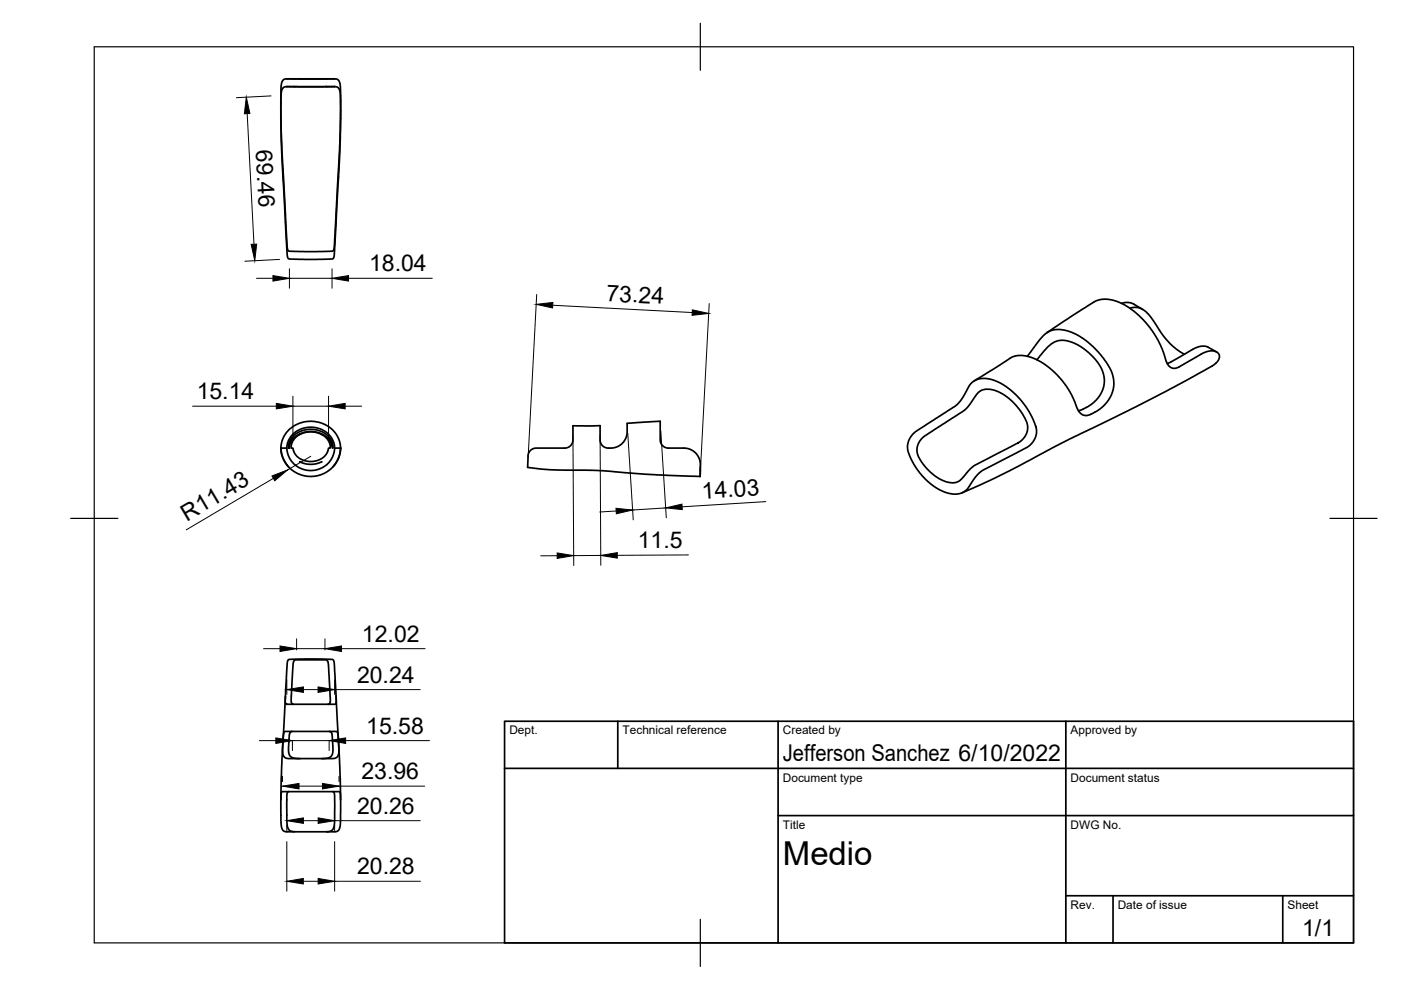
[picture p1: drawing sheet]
<svg xmlns="http://www.w3.org/2000/svg" width="297mm" height="210mm" viewBox="0 0 297 210" stroke-linecap="round" stroke-linejoin="round" font-family="sans-serif">
<!-- layer: Visible -->
<g fill="none" stroke="#000" stroke-width=".36">
<path d="M60.8 16.7h1.7M60.8 18.4h1.7M60.8 16.7l-.8 .2-.3 .9-.2 5.7 .3 8.4 1.1 20.6 .1 .4 .3 .3 3.2 .2 5.9-.1 .3-.2 .1-.3 1.2-20.9 .2-8.4-.1-5.7-.4-.9-.7-.2M60.8 16.7h10.2M60.8 18.4l-.8 .2-.3 .8-.2 5.7 .3 8.5 1.1 20.6 .1 .4 .3 .3 3.2 .1 5.9-.1 .3-.1 .1-.4 1.2-20.8 .2-8.5-.1-5.7-.4-.8-.7-.2M60.8 18.4h10.2M62.5 16.7h.1M62.5 18.4h.1M62.5 16.7h6.8M62.5 18.4h6.8M69.3 16.7h.1M69.3 18.4h.1"/>
<path d="M69.3 16.7h1.7M69.3 18.4h1.7M217.8 75.5l2.6-3.4 1.1-1.2 1.4-.8 1.9-.2 1.2 .2 1.5 .5 2.8 1.6 2.4 2.3 2.3 3a6.7 6.7 0 0 1-2.9 9.9l-1.2 .6-.6 .1-.6-.1-.5-.3-.7-.8-1.1-2.9-.8-1.3-2.4-3.1-3-2.5-1.5-.9-1.5-.6-2.2-.2-1.4 .3-8 5.1M219.8 76.3l1.7-2 1.3-1.3 .9-.5 1.2-.3 1.6 .1 2.2 .9 1.8 1.3 1.7 1.6 1.2 1.8 .5 1.3 .2 1.3-.2 1.7-.7 1.6-1.3 1.5-1.3 .9-2 .9M222 70.5l10.2-6.6 1.3-.4h1.5l2.1 .5 1.8 .9 1.7 1.2 2.2 2.2 1.4 1.7 1.2 2 1.1 2.2 .9 2.8 .8 .9 .6 .2 .9-.2 5.2-3 1-.4 1.3-.1 .8 .3a1.4 1.4 0 0 1-.3 2.4 329.3 329.3 0 0 1-28.5 14.8l-5.3 2.7-9.8 5.2-10.1 4.7M237.8 64.3l.9-.2 1.1 .1 2.5 1.4M239.6 65.4l.9-.2 1 .1 1.4 .8 1 1 2.5 3.8 1.1 1.3 1.8 1.7 1.8 1.2M258 74.6l-2.1-1.1-.7-.1-.9 .1-1.1 .4-5 2.9-.7 .3M59.5 95l.1 1.1 .4 1.1 1.2 1.8M59.6 95h1.2l.1 1 .5 1.1 1.2 1.5 1.7 .9 1.5 .3 1.7-.3 1.5-.8 .8-.7 .5-.7 .5-1.3 .2-1h1.2M60.8 95l.4-1.7 .9-1.3 1.6-1 2.1-.4 1.9 .3 1.7 .9 1.2 1.5 .4 1.7M61.2 91.1l1.1-.7 1-.6 1.2-.4 1.2-.1 2.3 .3 2 1 1.4 1.7 .5 1.1 .3 1.3-.1 1.1-.3 1.1-.9 1.7-.7 .8-1.1 .8-1.1 .5-1.2 .3h-1.1l-1.3-.1-1.2-.5-1.1-.6-1.6-1.6-.6-1.3-.3-1.4v-1l.3-1.4 .6-1.1z"/>
<path d="M62.2 92.4l.9-.6 1.6-.7 1.2-.1 1.4 .2 1.3 .5 1.1 .8 .7 1.1 .2 1.3-.7-1.5-.9-1-1.6-.7-1.8-.2-1.5 .3-1.4 .7-.9 1-.6 1.5 .1-1.2zM63.5 97.9l1.1 .4 1.2 .2 1.3-.2 1.1-.4M63.5 92.1l1.1-.4 1.2-.1 1.3 .1 1.1 .4M63.6 92.1l-1.2 .9-.5 .9-.2 .7a.29 .29 0 0 0 .1 .3 .29 .29 0 0 0 .3 .1l.2 .8 .6 .9 .6 .5 .9 .4 1.8 .2 1-.1 .9-.4 .8-.6 .5-.9 .3-.8h.3v-.1l-.1-.8-.3-.7-.6-.7-.9-.6M72.2 95l-.1 1.1-.3 1.1-1.2 1.8M112.3 95.6l.7-.5 .5-.1h6.4l.7-.2 .6-.5 .3-.7v-3.3l5.7-.1v3.3l.4 .9 .8 .5 1.5 .1 1.6-.6 1-1.1 .4-1.3 .1-2.2 7-.5v4.1l.4 1 .3 .3 .8 .3h4l.8 .3 .8 .4 .7 .8 .6 1.1v3.4l-11.4-.4-10.3-.8-10-.2-4.8-.5 .1-2.5zM148.5 99l-.1 2M193.7 91.9l8.9-5.9 1.4-1.5 1.8-3.1 1.1-.8 1.4-.4 1.9 .3 1.7 .6 1.9 1.2 1.5 1.4 1.5 1.6 1.4 2.1 1.2 2.3 .4 1.5-.3 1.7-.6 1-.8 .7-9.7 5.1-1.3 1.1-2.3 3.2-.9 .5-1.2 .3-2-.3-2-.9-2.1-1.6-2-2.3-1.5-2.4-.7-2.1 .2-1.7 .4-.7zM195.5 92.9l8.8-5.8 1.1-1 2-2.9 .8-.5 .6-.2h1.1l1.2 .3 1.4 .7 1.4 1 1.5 1.4 1.2 1.6 1.1 1.9 .2 .8v.9l-.3 .8-.5 .9-.8 .8-9.6 5.1-1.1 .8-2 2.3-1.2 .6-1.6-.2-1.7-.7-2-1.5-1.4-1.6-1-1.6-.3-1.2 .3-1.6zM61.1 139.9l.3-.1 3.1-.1 5.4 .1 .8 .1 .2 .9 .3 6.1 .1 1.9-.1 .4-10.6 .1-.1-1.1 .4-7.4zM60 157.3l-.5 12.3M60 156.8l.1-1.3 .4-.4h10.8l.3 .2 .1 .6 .1 3.9-.3 .7-.9 .3h-9.8l-.6-.3-.2-.6v-2.6"/>
<path d="M60 156.8v.5M60.5 147.6l-.5 9.2M62 155.1l-.5 .2-.1 .4-.2 2.7 .1 1.5 .2 .4 .5 .3 1.6 .2M62.3 149.3l-.5-.2-.1-1.3 .4-6.9 .2-.8 .4-.2h6.4l.3 .2 .2 .8 .4 7.4-.1 .9-.4 .1M69.8 155.1l.5 .2 .1 .5 .2 2.6-.1 1.4-.2 .5-.4 .3-1.7 .2M71.2 147.6l.6 9.2M71.8 157.3l.4 12.3M59.5 169.6l.1 5 .2 1.2 .6 .5 2.1 .1M59.5 169.6l.1-1.3 .2-.5 12.2 .1 .2 .4v1.3v4.5l-.1 1.4-.3 .5-.4 .3-2.1 .1M61.2 167.8l-.2 .2-.1 .3-.1 2.9 .1 3.7 .4 1 .5 .4 .6 .1h6.9M70.5 167.8l.3 .2 .2 .7-.1 6.2-.2 .8-.3 .4-1.1 .3"/>
</g>
<!-- layer: Border -->
<path d="M20 9.9h267v190h-267zM148.5 4.9v10M15 109.9h10M282 109.9h10M148.5 194.9v10" fill="none" stroke="#000" stroke-width=".25"/>
<!-- layer: TitleBlock -->
<path d="M107 152.9h180v47h-180zM131 152.9v10M165 152.9v47M226 152.9v47M107 162.9h180M165 172.9h122M226 189.9h61M236 189.9v10M272 189.9v10" fill="none" stroke="#000" stroke-width=".36"/>
<!-- layer: Dimensions -->
<g fill="none" stroke="#000" stroke-width=".21">
<path d="M52.4 24.1l1.4 27.7M57.5 20.3l-7.4 .4M54.4 59h3.5M59.3 55l-7.4 .4M61.4 57v4.1M61.4 59h9M70.4 57v4.1M73.9 59h17.8M113.8 62.4l-1.8 34.6M117.2 64.7l29.6 1.6M150.4 64.4l-1.9 34.5M40.8 86.1h17.8"/>
<path d="M62.1 84v8.9M62.1 86.1h7.6M65.9 96.7l-4.9 2.9M69.7 84v8.9M73.2 86.1h3.5M121.5 92.4l.1 27.5M127.2 92.3l.2 27.6M133.1 91.9l1.2 18.3M140.1 91.4l1.2 18.4M58 101.4l-18.5 10.9M118.1 117.8h-3.5M127.4 117.8h-5.8"/>
<path d="M130.6 108.3l-3.5 .3M141.1 107.7l-7 .4M146 117.7h-15.1M162.4 106.4l-17.8 1.1M55.9 137.5h3.5M62.9 135.4v2.4M62.9 137.5h6M68.9 135.4v2.4M72.4 137.5h17.7M55 157h3.5M60.8 144.1v3.1M62 157.2v1.9"/>
<path d="M62 157h7.8M64.3 146.2h3.1M69.8 157.2v1.9M71 144.1v3.1M71 146.2h18.1M73.3 157h17.8M59.9 164.6v1.1M60.8 174.9v1.2M60.8 178.4v10.5M63.4 166.7h5M64.3 174h3.2M71 174.9v1.2"/>
<path d="M71 178.4v10.5M71 174h18.1M71.9 164.6v1.1M71.9 166.7h18.1M64.3 186.9h3.2M71 186.9h18.1"/>
</g>
<g fill="#000" stroke="#000" stroke-width=".21">
<path d="M52.2 20.6l.8 3.5h-1.2zM53.3 51.8h1.1l-.4 3.5zM57.9 58.4l3.5 .6-3.5 .6zM70.4 59l3.5-.6v1.2zM113.7 64.5l3.5-.4v1.2zM146.8 65.7l3.5 .8-3.6 .4zM58.6 85.5l3.5 .6-3.5 .6zM69.7 86.1l3.5-.6v1.2zM57.7 100.9l3.3-1.3-2.7 2.3zM118.1 117.2l3.5 .6-3.5 .6zM130.6 107.8l3.5 .3-3.4 .8zM127.4 117.8l3.5-.6v1.1z"/>
<path d="M141.1 107.7l3.5-.8 .1 1.1zM59.4 137l3.5 .5-3.5 .6zM68.9 137.5l3.5-.5v1.1zM58.5 156.5l3.5 .5-3.5 .6zM60.8 146.2l3.5-.6v1.2zM67.4 145.6l3.6 .6-3.6 .6zM69.8 157l3.5-.5v1.1zM59.9 166.7l3.5-.6v1.2zM60.8 174l3.5-.6v1.2zM67.5 173.4l3.5 .6-3.5 .6zM68.4 166.1l3.5 .6-3.5 .6zM60.8 186.9l3.5-.6v1.1z"/>
<path d="M67.5 186.3l3.5 .6-3.5 .5z"/>
</g>
<text font-size="7" x="166" y="183.4">Medio</text>
<g font-size="4.9">
<text x="54.3" y="31.8" transform="rotate(87 54.3 31.8)">69.46</text>
<text x="78.3" y="57.5">18.04</text>
<text x="128.5" y="63.9" transform="rotate(3 128.5 63.9)">73.24</text>
<text x="41.7" y="84.7">15.14</text>
<text x="148.9" y="105.7" transform="rotate(-4 148.9 105.7)">14.03</text>
<text x="39.6" y="110.6" transform="rotate(-31 39.6 110.6)">R11.43</text>
<text x="135.2" y="116.3">11.5</text>
<text x="76.8" y="136.1">12.02</text>
<text x="75.7" y="144.8">20.24</text>
<text x="77.6" y="155.6">15.58</text>
<text x="166" y="161.4">Jefferson Sanchez 6/10/2022</text>
<text x="76.6" y="165.2">23.96</text>
<text x="75.7" y="172.5">20.26</text>
<text x="75.7" y="185.4">20.28</text>
<text x="276.1" y="198.6">1/1</text>
</g>
<g font-size="2.5">
<text x="108" y="155.7">Dept.</text>
<text x="132" y="155.7">Technical reference</text>
<text x="166" y="155.7">Created by</text>
<text x="227" y="155.7">Approved by</text>
<text x="166" y="165.7">Document type</text>
<text x="227" y="165.7">Document status</text>
<text x="166" y="175.7">Title</text>
<text x="227" y="175.7">DWG No.</text>
<text x="227" y="192.7">Rev.</text>
<text x="237" y="192.7">Date of issue</text>
<text x="273" y="192.7">Sheet</text>
</g>
</svg>
